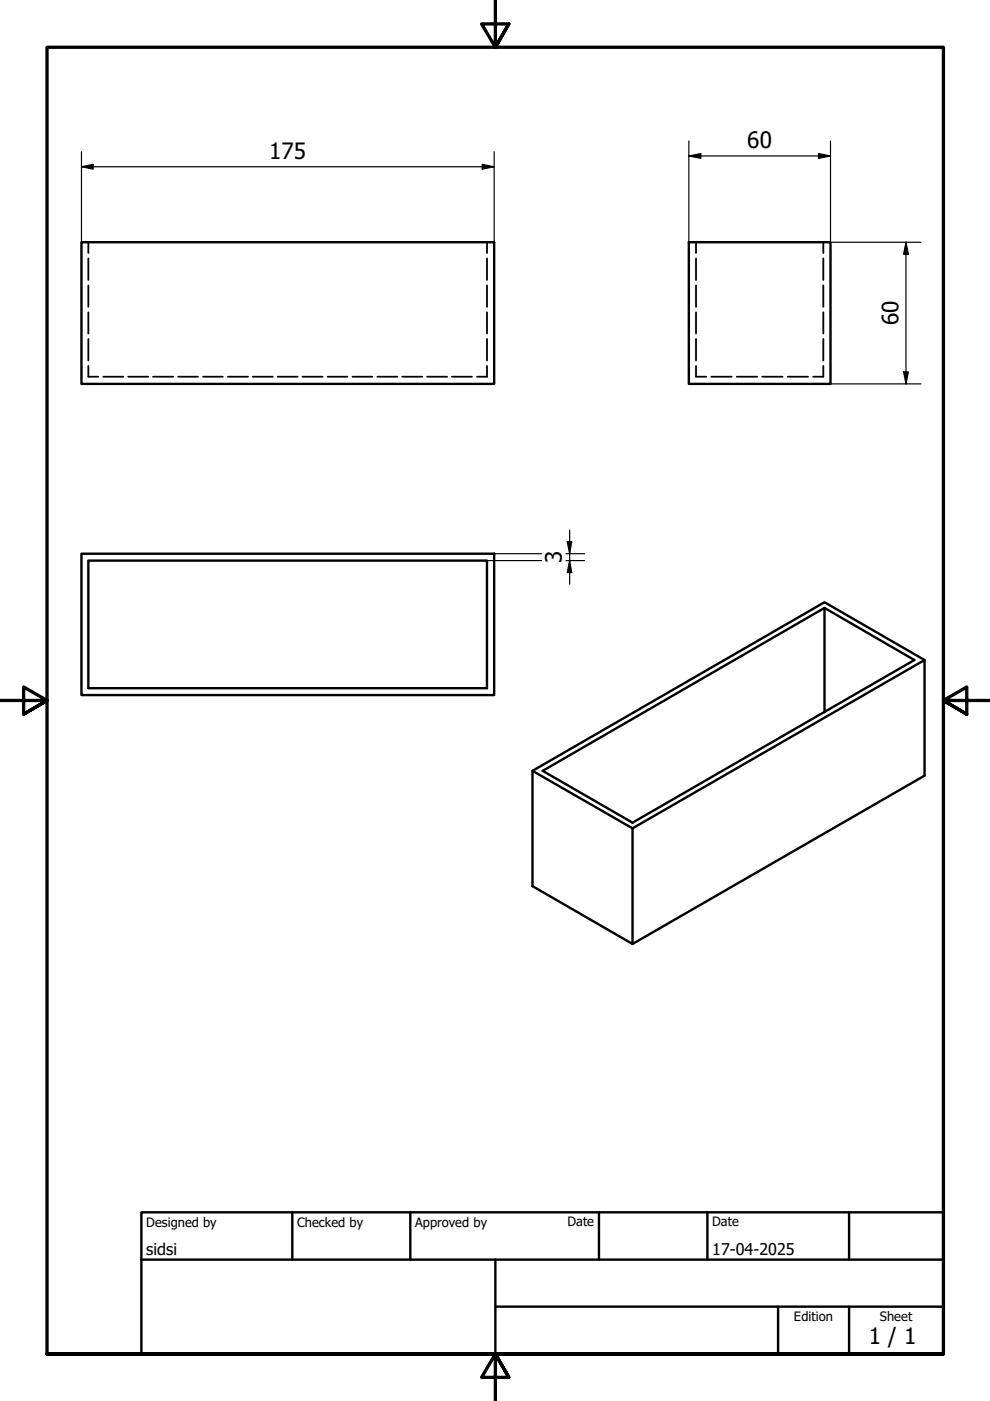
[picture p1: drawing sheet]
<svg xmlns="http://www.w3.org/2000/svg" width="210mm" height="297mm" viewBox="0 0 210 297" stroke-linecap="round" stroke-linejoin="round" font-family="sans-serif">
<!-- layer: Hidden (ISO) -->
<g fill="none" stroke="#000" stroke-width=".38">
<path d="M18.7 51.4v2.2M18.7 54.8v4.6M103.3 51.4v2.2M103.3 54.8v4.6M147.6 51.4v2.2M147.6 54.8v4.6M174.6 51.4v2.2M174.6 54.8v4.6M18.7 77.6v2.3h2.1M18.7 60.5v4.6M18.7 66.2v4.5M18.7 71.9v4.5"/>
<path d="M21.9 79.9h4.3M27.2 79.9h4.2M32.4 79.9h4.3M37.8 79.9h4.2M43.1 79.9h4.1M48.3 79.9h4.3M53.6 79.9h4.2M58.9 79.9h4.2M64.1 79.9h4.3M69.5 79.9h4.2M74.7 79.9h4.2M80 79.9h4.3"/>
<path d="M85.3 79.9h4.2M90.6 79.9h4.2M95.8 79.9h4.3M103.3 77.6v2.3h-2.1M103.3 60.5v4.6M103.3 66.2v4.5M103.3 71.9v4.5M147.6 77.6v2.3h2.1M147.6 60.5v4.6M147.6 66.2v4.5M147.6 71.9v4.5M150.8 79.9h4.3"/>
<path d="M156.2 79.9h4.3M161.6 79.9h4.3M167 79.9h4.3M174.6 77.6v2.3h-2.2M174.6 60.5v4.6M174.6 66.2v4.5M174.6 71.9v4.5"/>
</g>
<!-- layer: Visible (ISO) -->
<path d="M17.3 51.4h87.5v30h-87.5zM146 51.4h30.1v30h-30.1zM17.3 117.4h87.5v30h-87.5zM18.7 118.9h84.6v27h-84.6zM174.8 128.9l19.1 11-59.8 34.5-19-11 59.7-34.5v22.1M196 139.9l-21.2-12.2-61.9 35.7v24.5l21.2 12.2 61.9-35.6v-24.6l-61.9 35.7-21.2-12.2M134.1 175.6v24.5" fill="none" stroke="#000" stroke-width=".51"/>
<!-- layer: Border (ISO) -->
<path d="M105 0v10l-2.9-4.9h5.8l-2.9 4.9 2.9-4.9M0 148.5h10l-5-2.8v5.7l5-2.9-5 2.9M210 148.5h-10l5-2.8v5.7l-5-2.9 5 2.9M10 287.1v-277.1h190v277.1h-190h190M107.9 292l-2.9-4.9 2.9 4.9h-5.8l2.9-4.9v9.9" fill="none" stroke="#000" stroke-width=".7"/>
<!-- layer: Title (ISO) -->
<path d="M30 257h170v30.1h-170zM62 257v10.1M87 257v10.1M127 257v10.1M150 257v10.1M180 257v10.1M30 267.1h170M105 277h95M105 267.1v20M165 277v10.1M180 277v10.1" fill="none" stroke="#000" stroke-width=".51"/>
<!-- layer: Dimension (ISO) -->
<g fill="none" stroke="#000" stroke-width=".25">
<path d="M17.3 35.4l2.4-.6v1.1zM17.3 35.4h87.5M17.3 32.2v19.2M102.2 34.8l2.6 .6-2.6 .5zM104.8 32.2v19.2M146 33.1l2.6-.5v1zM146 33.1h30.1M146 29.9v21.5M173.5 32.6l2.6 .5-2.6 .5zM176.1 29.9v21.5h19.2M192.1 51.4l.5 2.5h-1zM192.1 51.4v30"/>
<path d="M191.6 78.9h1l-.5 2.5zM176.1 81.4h19.2M103.3 118.9h11.5M104.8 117.4h10M120 117.4h4M120 118.9h4M120.3 114.9h.9l-.4 2.5zM120.8 118.9l.4 2.5h-.9zM120.8 112.4v11.5"/>
</g>
<path d="M17.3 35.4l2.4-.6v1.1zM102.2 34.8l2.6 .6-2.6 .5zM146 33.1l2.6-.5v1zM173.5 32.6l2.6 .5-2.6 .5zM192.1 51.4l.5 2.5h-1zM191.6 78.9h1l-.5 2.5zM120.3 114.9h.9l-.4 2.5zM120.8 118.9l.4 2.5h-.9z" fill="#000"/>
<g font-size="4.8">
<text x="57.1" y="33.8">175</text>
<text x="158.4" y="31.5">60</text>
<text x="190.5" y="69" transform="rotate(-90 190.5 69)">60</text>
<text x="119.1" y="119.4" transform="rotate(-90 119.1 119.4)">3</text>
<text x="184.2" y="285">1 / 1</text>
</g>
<g font-size="3.4">
<text x="31" y="266">sidsi</text>
<text x="151" y="266">17-04-2025</text>
</g>
<g font-size="2.7">
<text x="31" y="260.1">Designed by</text>
<text x="63" y="260.1">Checked by</text>
<text x="88" y="260.1">Approved by</text>
<text x="120.3" y="260">Date</text>
<text x="151" y="260">Date</text>
<text x="168.3" y="280.1">Edition</text>
<text x="186.6" y="280.1">Sheet</text>
</g>
</svg>
